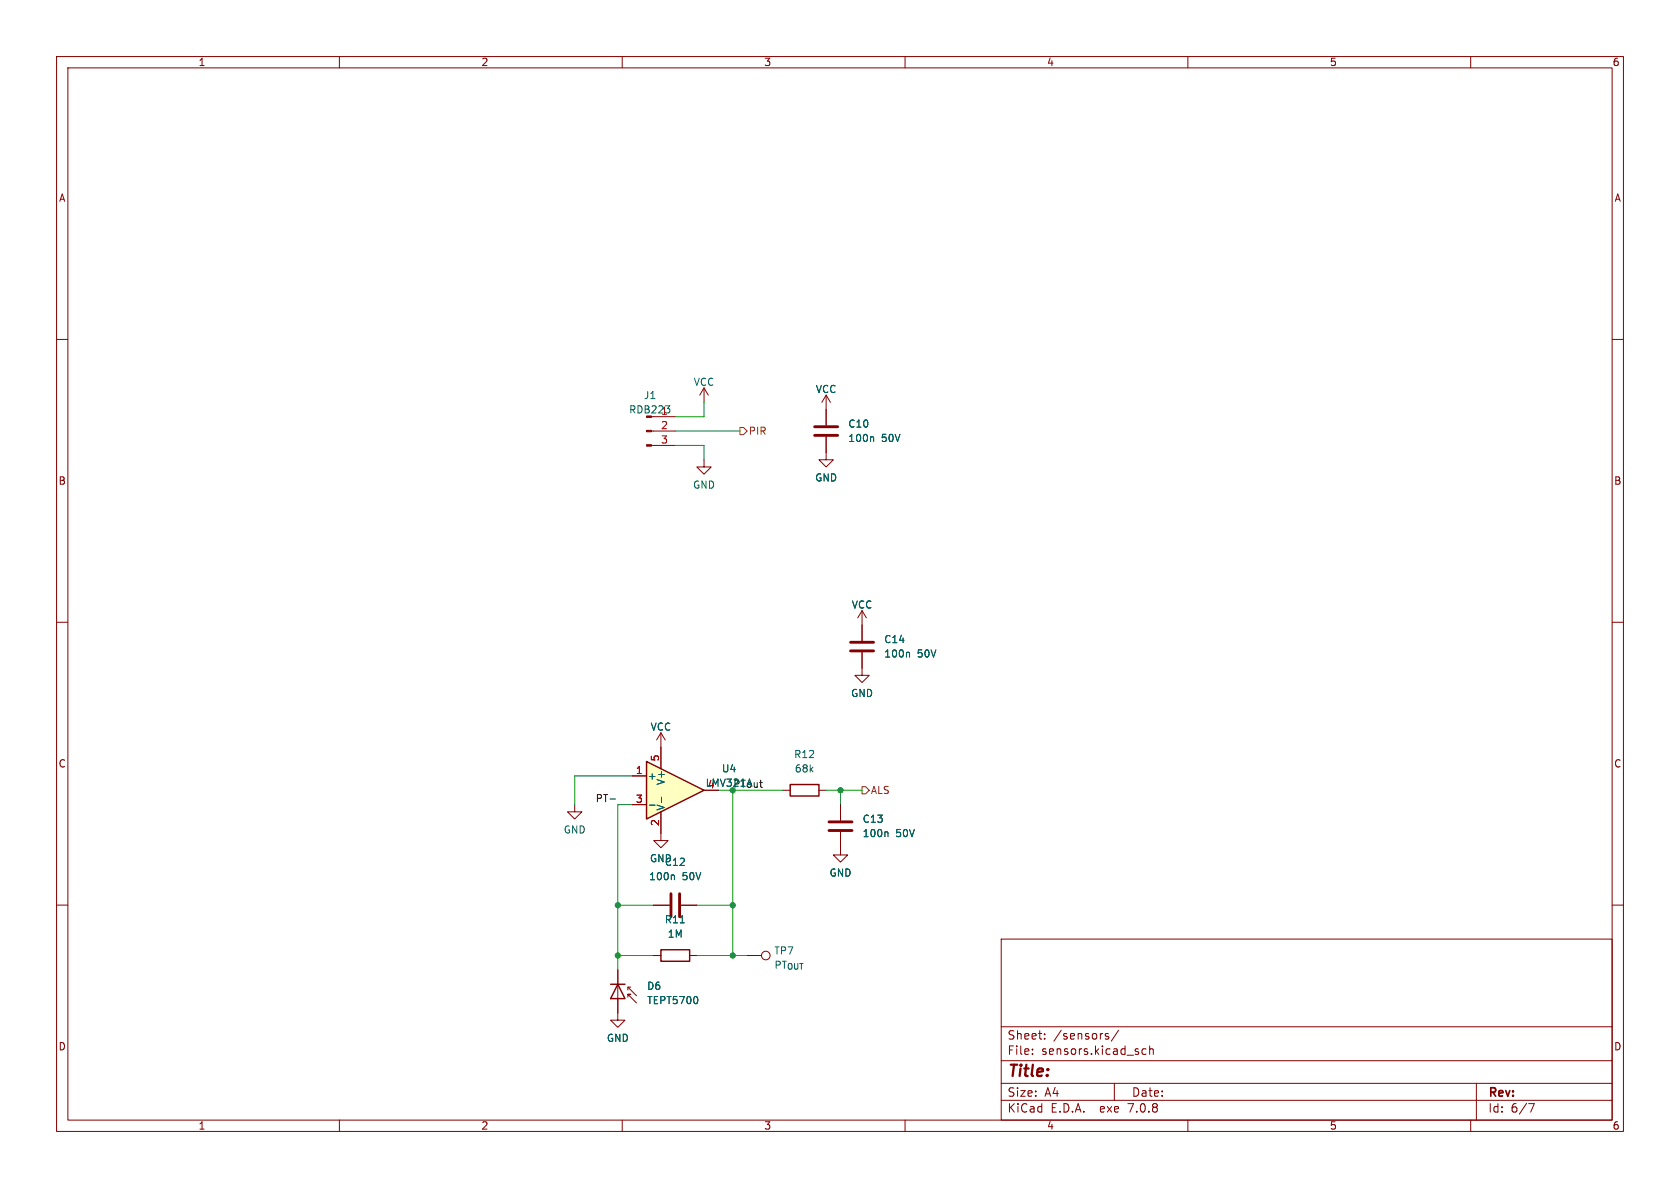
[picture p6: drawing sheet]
<svg xmlns="http://www.w3.org/2000/svg" width="297mm" height="210mm" viewBox="0 0 297 210" stroke-linecap="round" stroke-linejoin="round" font-family="sans-serif">
<g fill="none" stroke="#840000" stroke-width=".18">
<path d="M10 10h277v190h-277zM12 12h273v186h-273zM60 10v2M110 10v2M160 10v2M210 10v2M260 10v2M10 60h2M285 60h2M115.2 78.7h4.2M115.2 76.2h4.2M115.6 73.7h3.8"/>
<path d="M124.5 68.6l-.8 1.3M124.5 68.6v2.5M124.5 68.6l.7 1.3M146 77.2v4.1h1.3l-1.3 1.3-1.2-1.3h1.2M146 69.9v5.3M146 69.9l-.7 1.2M146 69.9l.8 1.2M124.5 81.3v1.3h1.2l-1.2 1.2-1.3-1.2h1.3M10 110h2M152.4 115.3v4.1h1.3l-1.3 1.3-1.3-1.3h1.3M152.4 108v5.3M152.4 108l-.8 1.2"/>
<path d="M152.4 108l.8 1.2M285 110h2M138.4 139.7h1.3M144.8 139.7h1.2M10 160h2M101.6 142.2v1.3h1.3l-1.3 1.3-1.3-1.3h1.3M116.8 147.3v1.3h1.3l-1.3 1.3-1.2-1.3h1.2M148.6 142.2v2.8M148.6 147.1v2.8M285 160h2M109.2 171.5v7.6M111 176.3v-.5h.5h-.5l1.5 1.5"/>
<path d="M111 174.5v.5M111.5 174.5h-.5l1.5 1.5M115.6 168.9h1.2M115.6 160h2.8M120.4 160h2.8M121.9 168.9h1.3M132.1 168.9h2.5M177 166h108v32h-108zM60 198v2M110 198v2M160 198v2M177 194.5h108"/>
<path d="M177 191.5h108M177 187.5h108M177 181.5h108M182.5 186.3v.1M182.5 185.5v.1M184.7 183.6v.1M184.7 182.8v.1M195.5 183.1l.5 .2v.2l-.2 .2-.4-.1M195.5 182.8h.5M197 191.5v3M197.7 182.1l-1.2 2M202.6 185.5l-.4-.1-.3 .3v.4l.1 .2h.6"/>
<path d="M203.2 185.5l.3-.1 .3 .1 .1 .9M203.2 184.9v1.5M210 198v2M260 198v2M261 191.5v6.5M270.2 195.1h1l-.6 1.5"/>
<circle cx="135.4" cy="168.9" r=".76"/>
</g>
<path d="M144 77h4.1M144 75.4h4.1M150.4 115.1h4M150.4 113.5h4M118.6 158v4.1M120.1 158v4.1M146.6 145.3h4M146.6 146.8h4" fill="none" stroke="#840000" stroke-width=".51"/>
<path d="M117.6 71.7h.8l-.4 .5M118.4 72.3v.6M154.3 77.2l.1 .2v.6M160.6 115.3l.2 .2v.6M119 154.7l.2 .2v.6M156.8 147.1l.2 .1v.7M120.3 163.1h.7M123.3 176.4v.8" fill="none" stroke="#006464" stroke-width=".18"/>
<g fill="#840000" stroke="#840000" stroke-width=".18">
<path d="M114.3 78.6h.9v.3h-.9z"/>
<path d="M114.3 76.1h.9v.2h-.9z"/>
</g>
<path d="M139.7 138.7h5.1v2h-5.1zM107.9 174h2.6M109.2 174l1.3 2.5h-2.6zM116.8 167.9h5.1v2h-5.1z" fill="none" stroke="#840000" stroke-width=".25"/>
<path d="M114.3 134.6l10.2 5.1-10.2 5.1z" fill="#ffffc2"/>
<path d="M114.3 134.6l10.2 5.1-10.2 5.1z" fill="none" stroke="#840000" stroke-width=".25"/>
<g fill="none" stroke="#840000" stroke-width=".18">
<path d="M146 72.4v2.8M146 77.2v2.8M152.4 110.5v2.8M152.4 115.3v2.8M111.8 137.2h2.5M116.8 129.5v6.4M116.8 129.5l-.7 1.3M116.8 129.5l.8 1.3M111.8 142.2h2.5M116.8 143.5v3.8M148.6 147.1v4h1.3l-1.3 1.3-1.3-1.3h1.3M148.6 142.2v2.8"/>
<path d="M109.2 176.5v3.8h1.3l-1.3 1.3-1.3-1.3h1.3M109.2 171.5v2.5M115.6 160h2.8M115.6 168.9h1.2M120.4 160h2.8M121.9 168.9h1.3"/>
</g>
<path d="M154.3 77.2l.1 .2v.6M160.6 115.3l.2 .2v.6M114.8 142.3h1M116.9 140.9v1M119 154.7l.2 .2v.6M156.8 147.1l.2 .1v.7M120.3 163.1h.7M123.3 176.4v.8" fill="none" stroke="#006464" stroke-width=".18"/>
<path d="M130.8 75.6h.6l.7 .6-.7 .6h-.6zM152.4 139.1h.6l.7 .6-.7 .6h-.6z" fill="none" stroke="#725600" stroke-width=".18"/>
<path d="M107.8 141.2h1" fill="none" stroke="#0f0f0f" stroke-width=".18"/>
<path d="M119.4 78.7h5.1v2.6M119.4 76.2h11.4M124.5 71.1v2.6h-5.1M111.8 137.2h-10.2v5M138.4 139.7h-8.9v29.2M146 139.7h6.4M148.6 139.7v2.5M111.8 142.2h-2.6v29.3M109.2 160h6.4M109.2 168.9h6.4M123.2 160h6.3M123.2 168.9h8.9" fill="none" stroke="#009600" stroke-width=".18"/>
<g fill="#009600" stroke="#009600" stroke-width=".18">
<circle cx="129.5" cy="168.9" r=".46"/>
<circle cx="129.5" cy="160" r=".46"/>
<circle cx="109.2" cy="168.9" r=".46"/>
<circle cx="109.2" cy="160" r=".46"/>
<circle cx="129.5" cy="139.7" r=".46"/>
<circle cx="148.6" cy="139.7" r=".46"/>
</g>
<text font-size="2.8" fill="#840000" x="178" y="190.9">Title:</text>
<g font-size="2.1" fill="#840000">
<text x="178" y="184">Sheet:</text>
<text x="186.2" y="184">/sensors/</text>
<text x="178" y="186.7">File:</text>
<text x="184.1" y="186.7">sensors.kicad_sch</text>
<text x="178" y="196.9">KiCad</text>
<text x="178" y="194.1">Size:</text>
<text x="184.7" y="194.1">A4</text>
<text x="185.7" y="196.9">E.D.A.</text>
<text x="194.6" y="196.9">exe</text>
<text x="199.7" y="196.9">7.0.8</text>
<text x="200" y="194.1">Date:</text>
<text x="263" y="194.3">Rev:</text>
<text x="263" y="196.9">Id:</text>
<text x="267.1" y="196.9">6/7</text>
</g>
<g font-size="1.8" fill="#840000">
<text x="35" y="11.9">1</text>
<text x="85" y="11.9">2</text>
<text x="135" y="11.9">3</text>
<text x="185" y="11.9">4</text>
<text x="235" y="11.9">5</text>
<text x="285" y="11.9">6</text>
<text x="10.3" y="35.9">A</text>
<text x="285.3" y="35.9">A</text>
<text x="10.3" y="85.9">B</text>
<text x="285.3" y="85.9">B</text>
<text x="10.3" y="135.9">C</text>
<text x="285.3" y="135.9">C</text>
<text x="124.7" y="139.3">LMV321A</text>
<text x="10.3" y="185.9">D</text>
<text x="285.3" y="185.9">D</text>
<text x="35" y="199.9">1</text>
<text x="85" y="199.9">2</text>
<text x="135" y="199.9">3</text>
<text x="185" y="199.9">4</text>
<text x="235" y="199.9">5</text>
<text x="285" y="199.9">6</text>
</g>
<g font-size="1.8" fill="#006464">
<text x="113.7" y="70.7">J1</text>
<text x="122.5" y="68.4">VCC</text>
<text x="144.1" y="69.7">VCC</text>
<text x="111.1" y="73.3">RDB223</text>
<text x="116.8" y="73.4">1</text>
<text x="149.9" y="75.8">C10</text>
<text x="149.9" y="78.3">100n</text>
<text x="155.8" y="78.3">50V</text>
<text x="122.4" y="86.6">GND</text>
<text x="144" y="85.3">GND</text>
<text x="150.5" y="107.8">VCC</text>
<text x="156.2" y="113.9">C14</text>
<text x="156.2" y="116.4">100n</text>
<text x="162.2" y="116.4">50V</text>
<text x="150.4" y="123.4">GND</text>
<text x="114.9" y="129.4">VCC</text>
<text x="127.5" y="136.7">U4</text>
<text x="140.3" y="134.2">R12</text>
<text x="140.4" y="136.8">68k</text>
<text x="114.4" y="138">+</text>
<text x="117.7" y="143.4" transform="rotate(-90 117.7 143.4)">V-</text>
<text x="117.7" y="138.9" transform="rotate(-90 117.7 138.9)">V+</text>
<text x="129.5" y="139.4">PTout</text>
<text x="99.6" y="147.5">GND</text>
<text x="152.4" y="148.2">100n</text>
<text x="152.4" y="145.6">C13</text>
<text x="158.4" y="148.2">50V</text>
<text x="114.7" y="155.8">100n</text>
<text x="114.8" y="152.6">GND</text>
<text x="117.4" y="153.3">C12</text>
<text x="120.6" y="155.8">50V</text>
<text x="146.6" y="155.2">GND</text>
<text x="117.4" y="163.4">R11</text>
<text x="117.9" y="166">1M</text>
<text x="136.8" y="168.9">TP7</text>
<text x="136.8" y="171.5">PT_{OUT}</text>
<text x="114.3" y="175.2">D6</text>
<text x="114.3" y="177.7">TEPT5700</text>
<text x="107.2" y="184.4">GND</text>
</g>
<g font-size="1.8" fill="#a90000">
<text x="116.8" y="75.9">2</text>
<text x="116.8" y="78.5">3</text>
<text x="112.3" y="136.9">1</text>
<text x="116.6" y="134.7" transform="rotate(-90 116.6 134.7)">5</text>
<text x="112.3" y="142">3</text>
<text x="125" y="139.4">4</text>
<text x="116.6" y="146.1" transform="rotate(-90 116.6 146.1)">2</text>
</g>
<g font-size="1.8" fill="#725600">
<text x="132.3" y="77.1">PIR</text>
<text x="153.9" y="140.6">ALS</text>
</g>
<text font-size="1.8" fill="#0f0f0f" x="105.2" y="141.9">PT-</text>
</svg>
